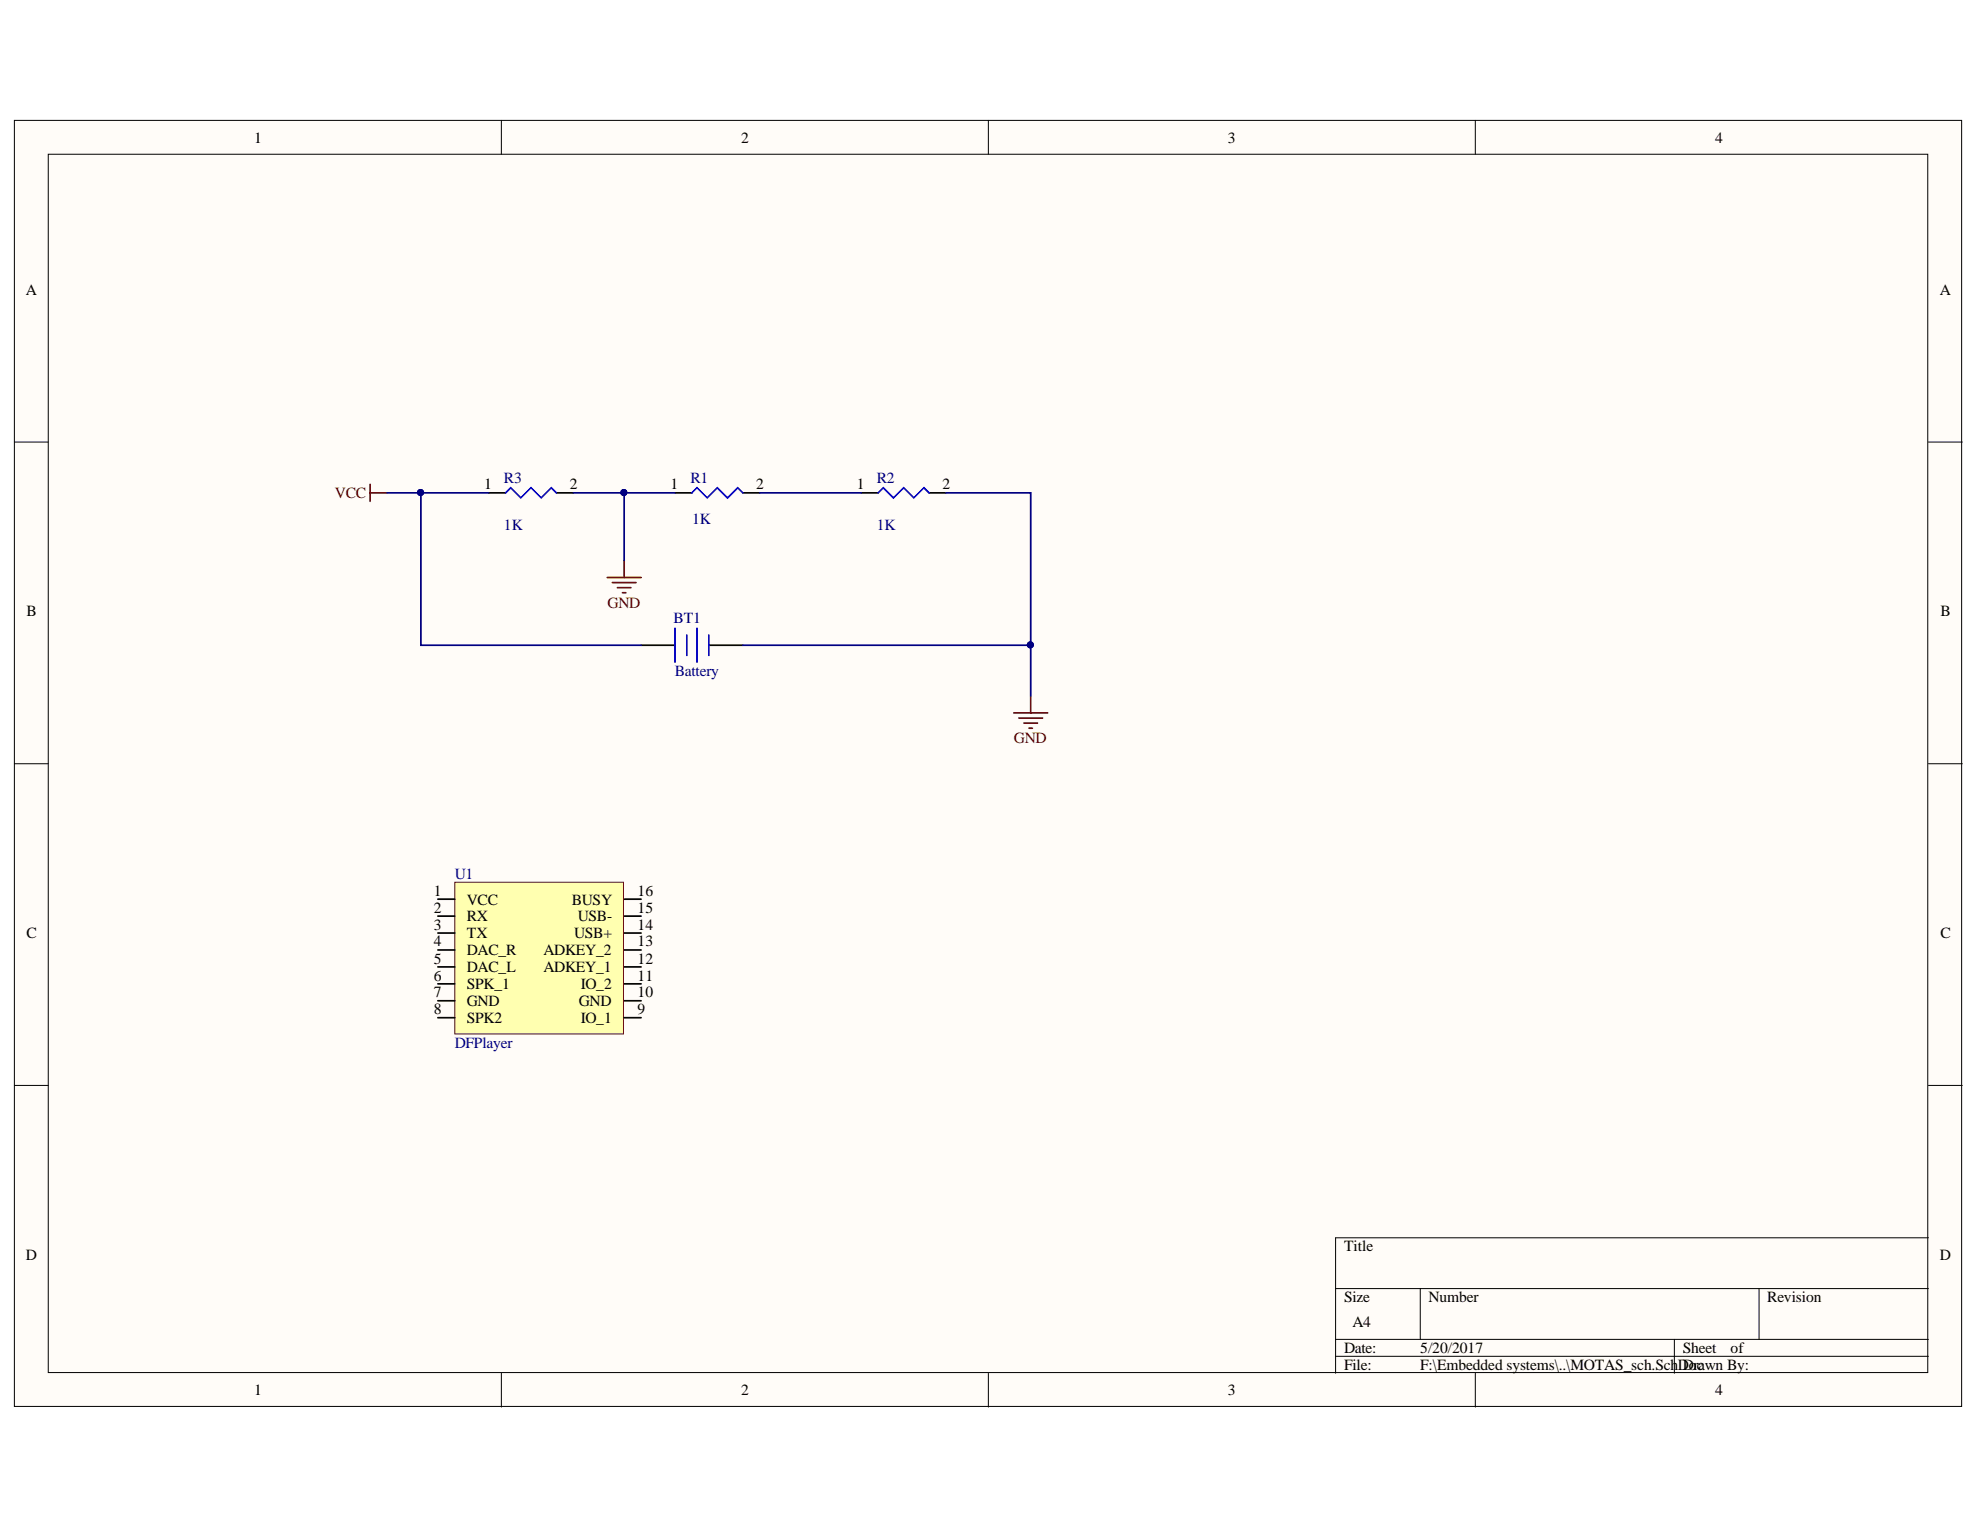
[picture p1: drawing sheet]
<svg xmlns="http://www.w3.org/2000/svg" width="279mm" height="216mm" viewBox="0 0 279 216" stroke-linecap="round" stroke-linejoin="round" font-family="sans-serif">
<g fill="#fffcf8" stroke="#000" stroke-width=".14">
<path d="M2 17h274.8v181.5h-274.8z"/>
<path d="M6.8 21.8h265.2v171.9h-265.2z"/>
</g>
<g fill="none" stroke="#000" stroke-width=".14">
<path d="M70.7 17v4.8M139.5 17v4.8M208.2 17v4.8M2 62.4h4.8M272.1 62.4h4.8M2 107.8h4.8M272.1 107.8h4.8M2 153.2h4.8M272.1 153.2h4.8M272.1 174.7h-83.6v19.1M70.7 193.8v4.8M139.5 193.8v4.8"/>
<path d="M188.5 181.8h83.6M188.5 189h83.6M188.5 191.4h83.6M200.4 181.8v7.2M208.2 193.8v4.8M236.3 189v4.8M248.2 181.8v7.2"/>
</g>
<path d="M69 69.5h2.3M78.5 69.5h2.4M95.2 69.5h2.4M104.8 69.5h2.4M121.5 69.5h2.4M131.1 69.5h2.4M90.5 91h4.7M100 91h4.8" fill="none" stroke="#000" stroke-width=".24"/>
<path d="M71.3 69.5l.8-.7 1.4 1.5 1.4-1.5 1.5 1.5 1.4-1.5 .7 .7M97.6 69.5l.8-.7 1.4 1.5 1.4-1.5 1.5 1.5 1.4-1.5 .7 .7M123.9 69.5l.7-.7 1.5 1.5 1.4-1.5 1.4 1.5 1.5-1.5 .7 .7M95.2 88.7v4.7M96.9 89.6v2.9M98.4 88.7v4.7M100 89.6v2.9" fill="none" stroke="#00f" stroke-width=".24"/>
<path d="M54.6 69.5h4.8M69 69.5h-9.6v21.5h31.1M80.9 69.5h14.3M88.1 69.5v9.6M107.2 69.5h14.3M133.5 69.5h11.9v21.5h-40.6M145.4 91v7.2" fill="none" stroke="#000080" stroke-width=".24"/>
<g fill="#000080" stroke="#000080" stroke-width=".14">
<circle cx="88" cy="69.5" r=".43"/>
<circle cx="59.3" cy="69.5" r=".43"/>
<circle cx="145.4" cy="91" r=".43"/>
</g>
<path d="M52.2 68.4v2.3M52.2 69.5h2.4M88.1 79.1v2.4M85.7 81.5h4.8M86.4 82.2h3.4M87.1 82.9h1.9M87.8 83.6h.5M145.4 98.2v2.4M143.1 100.6h4.7M143.8 101.3h3.3M144.5 102h1.9M145.2 102.8h.5" fill="none" stroke="#800000" stroke-width=".24"/>
<path d="M64.2 124.5h23.8v21.4h-23.8z" fill="#ffffb0" stroke="#800000" stroke-width=".14"/>
<g fill="none" stroke="#000" stroke-width=".24">
<path d="M61.8 126.9h2.4M61.8 129.3h2.4M61.8 131.7h2.4M61.8 134.1h2.4M61.8 136.4h2.4M61.8 138.8h2.4M88.1 126.9h2.4M88.1 129.3h2.4M88.1 131.7h2.4M88.1 134.1h2.4M88.1 136.4h2.4M88.1 138.8h2.4"/>
<path d="M61.8 141.2h2.4M61.8 143.6h2.4M88.1 141.2h2.4M88.1 143.6h2.4"/>
</g>
<g font-size="2.2">
<text x="35.9" y="20.1">1</text>
<text x="104.6" y="20.1">2</text>
<text x="173.3" y="20.1">3</text>
<text x="242" y="20.1">4</text>
<text x="3.6" y="41.6">A</text>
<text x="273.7" y="41.6">A</text>
<text x="68.3" y="69.1">1</text>
<text x="80.4" y="69.1">2</text>
<text x="94.6" y="69.1">1</text>
<text x="106.7" y="69.1">2</text>
<text x="120.9" y="69.1">1</text>
<text x="133" y="69.1">2</text>
<text x="3.7" y="87">B</text>
<text x="273.8" y="87">B</text>
<text x="61.2" y="126.5">1</text>
<text x="61.2" y="128.8">2</text>
<text x="61.2" y="131.2">3</text>
<text x="65.9" y="127.6">VCC</text>
<text x="65.9" y="130">RX</text>
<text x="80.7" y="127.6">BUSY</text>
<text x="81.5" y="130">USB-</text>
<text x="90" y="131.2">14</text>
<text x="90" y="128.8">15</text>
<text x="90" y="126.5">16</text>
<text x="3.7" y="132.4">C</text>
<text x="61.2" y="133.6">4</text>
<text x="61.2" y="136">5</text>
<text x="65.9" y="132.4">TX</text>
<text x="65.9" y="134.7">DAC_R</text>
<text x="65.9" y="137.2">DAC_L</text>
<text x="76.7" y="137.2">ADKEY_1</text>
<text x="76.7" y="134.7">ADKEY_2</text>
<text x="81" y="132.4">USB+</text>
<text x="90" y="136">12</text>
<text x="90" y="133.6">13</text>
<text x="273.8" y="132.4">C</text>
<text x="61.2" y="138.4">6</text>
<text x="61.2" y="140.7">7</text>
<text x="61.2" y="143.1">8</text>
<text x="65.9" y="139.6">SPK_1</text>
<text x="65.9" y="141.9">GND</text>
<text x="81.7" y="141.9">GND</text>
<text x="81.9" y="139.6">IO_2</text>
<text x="90" y="143.1">9</text>
<text x="90" y="140.7">10</text>
<text x="90" y="138.4">11</text>
<text x="65.9" y="144.4">SPK2</text>
<text x="81.9" y="144.4">IO_1</text>
<text x="3.6" y="177.8">D</text>
<text x="189.7" y="176.6">Title</text>
<text x="273.7" y="177.8">D</text>
<text x="189.7" y="183.8">Size</text>
<text x="201.6" y="183.8">Number</text>
<text x="249.4" y="183.8">Revision</text>
<text x="189.7" y="191">Date:</text>
<text x="190.9" y="187.3">A4</text>
<text x="200.4" y="191">5/20/2017</text>
<text x="237.5" y="191">Sheet</text>
<text x="244.2" y="191">of</text>
<text x="35.9" y="196.9">1</text>
<text x="104.6" y="196.9">2</text>
<text x="173.3" y="196.9">3</text>
<text x="189.7" y="193.3">File:</text>
<text x="200.4" y="193.3">F:\Embedded systems\..\MOTAS_sch.SchDDoc</text>
<text x="239" y="193.3">rawn By:</text>
<text x="242" y="196.9">4</text>
</g>
<g font-size="2.2" fill="#800000">
<text x="47.3" y="70.2">VCC</text>
<text x="85.7" y="85.8">GND</text>
<text x="143.1" y="104.9">GND</text>
</g>
<g font-size="2.2" fill="#000080">
<text x="71.1" y="68.1">R3</text>
<text x="97.4" y="68.1">R1</text>
<text x="123.7" y="68.1">R2</text>
<text x="71.1" y="74.8">1K</text>
<text x="97.7" y="73.9">1K</text>
<text x="123.7" y="74.8">1K</text>
<text x="95" y="87.9">BT1</text>
<text x="95.2" y="95.4">Battery</text>
<text x="64.2" y="124">U1</text>
<text x="64.2" y="147.9">DFPlayer</text>
</g>
</svg>
